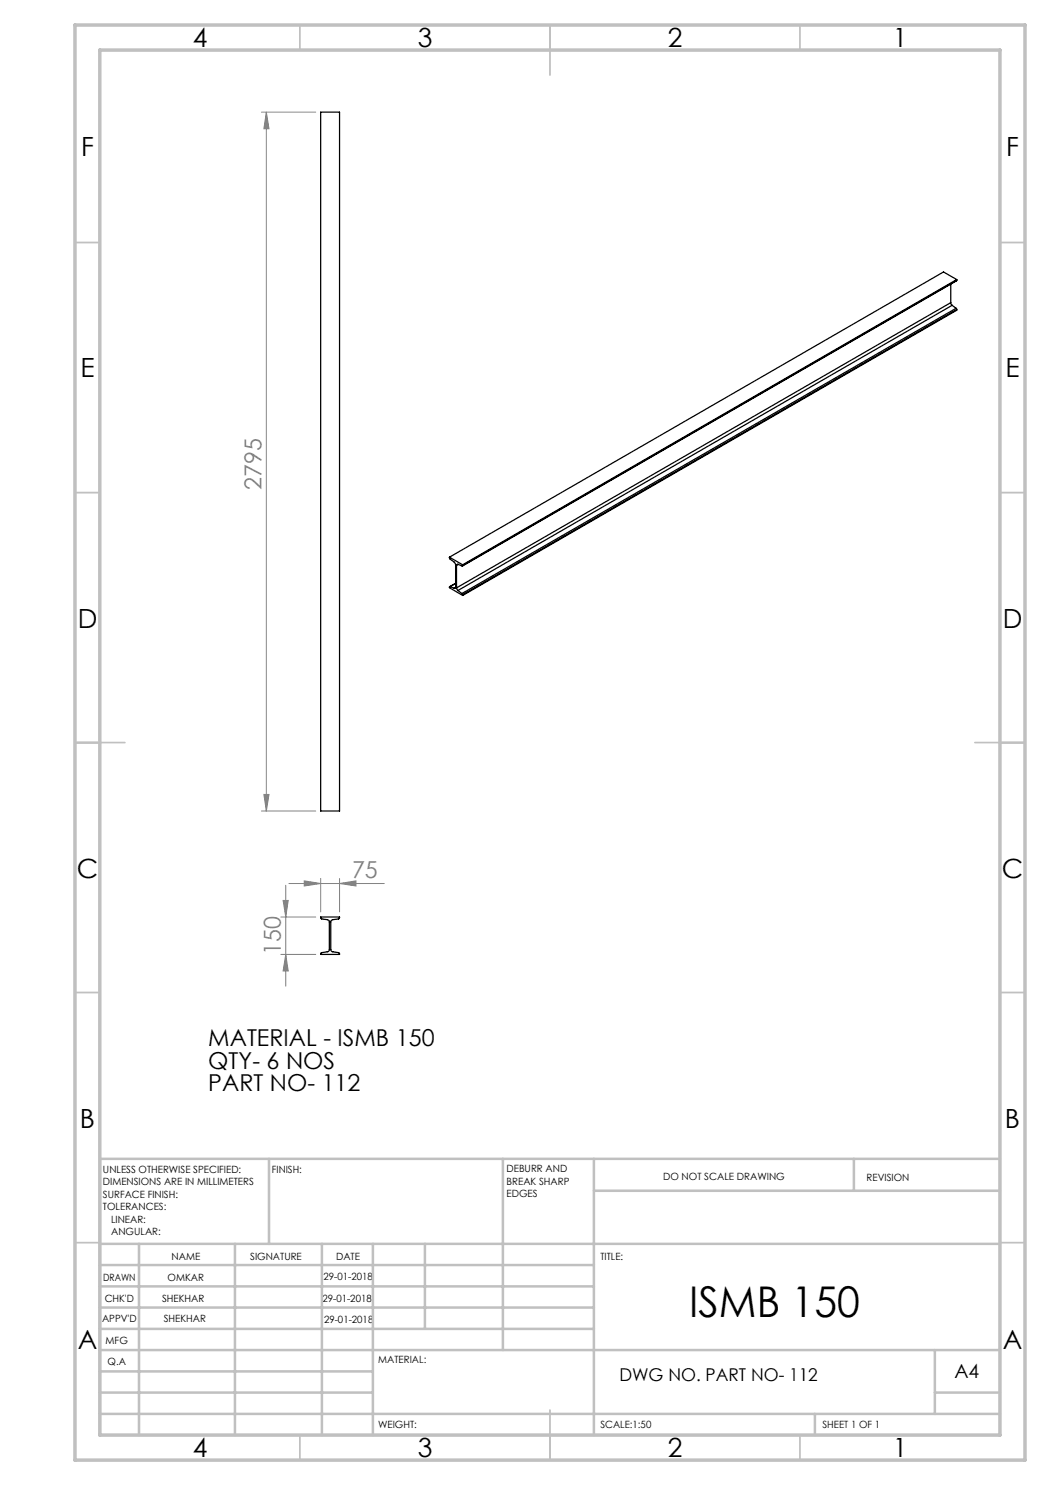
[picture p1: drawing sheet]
<svg xmlns="http://www.w3.org/2000/svg" width="210mm" height="297mm" viewBox="0 0 210 297" stroke-linecap="round" stroke-linejoin="round" font-family="sans-serif">
<g fill="none" stroke="#808080" stroke-width=".2">
<path d="M52.3 22.4h10.8M53.3 22.4l.5 3.3h-1zM53.3 22.4v139.8M52.8 158.9h1l-.5 3.3zM52.3 162.2h10.8M57.1 177.1v20.1M57.8 176.7h19.1M60.9 176.2l3.2 .5-3.2 .5zM64.1 175.7v6.7M67.9 176.7l3.3-.5v1zM67.9 175.7v6.7M56.2 183.4h6.9"/>
<path d="M56.2 190.9h6.9M56.6 180.1h1l-.5 3.3zM57.1 190.9l.5 3.3h-1z"/>
</g>
<g fill="none" stroke="#c0c0c0" stroke-width=".35">
<path d="M60 5v5M110 5v10M160 5v5M15 48.5h5M200 48.5h5M15 98.5h5M200 98.5h5M15 148.5h10M195 148.5h10M15 198.5h5M200 198.5h5M15 248.5h5"/>
<path d="M200 248.5h5M60 287v5M110 282v10M160 287v5"/>
</g>
<g fill="none" stroke="#c0c0c0" stroke-width=".5">
<path d="M53.8 231.8v17M100.6 231.8v38.2M118.8 231.8v55.2M118.8 238.2h81.2M170.8 231.8v6.4M200 231.8h-180v55.2M20 248.8h180M20 257.3h98.8M20 253h98.8M27.8 248.8v38.2M47 248.8v38.2M64.4 248.8v38.2"/>
<path d="M74.6 248.8v38.2M85 248.8v17M20 265.8h98.8M20 261.5h98.8M20 278.5h54.6M20 274.3h54.6M20 270h180M187 278.5h13M187 270v12.8M20 282.8h180M163 282.8v4.2"/>
</g>
<path d="M15 5h190v287h-190zM20 10h180v277h-180z" fill="none" stroke="#c0c0c0" stroke-width=".7"/>
<g fill="#808080">
<path d="M60.9 176.2l3.2 .5-3.2 .5zM67.9 176.7l3.3-.5v1z"/>
<path d="M52.8 158.9h1l-.5 3.3zM53.3 22.4l.5 3.3h-1z"/>
<path d="M56.6 180.1h1l-.5 3.3zM57.1 190.9l.5 3.3h-1z"/>
</g>
<g fill="none" stroke="#000" stroke-width=".25">
<path d="M64.1 22.4h3.8v139.8h-3.8zM190.1 56.8v3.7M191.3 56.1l-98.8 57.1M191.3 55.9l-98.8 57.1M191.3 55.9l-2.6-1.5-98.8 57M191.3 56.1l-98.8 57M191.3 55.9v.2M190.1 60.5l.3 .6M190.1 60.5l-98.8 57.1M190.4 61.1l-98.8 57M190.4 61.1l.8 .6M191.2 61.7l.1 .2"/>
<path d="M191.2 61.7l-98.8 57M191.3 61.9v.2l-98.8 57M191.3 61.9l-98.8 57.1M89.9 111.4l.1 .4 .8 .6 .3 .5v4.6l-.3 .1M89.9 111.4l2.6 1.6M90 117.3l-.1 .2 2.6 1.6M90 117.3l.8 .3M91.1 116.7l-1.2 .6M91.1 117.5l-.3 .1M91.1 116.7l-1.1 .6M91.3 113.1l.3-.2 .8 .3 .1-.1M91.3 117.6l.3 .5"/>
<path d="M91.3 113.1v4.5M91.6 118.1l.8 .6M91.7 112.9l-.4 .2M92.4 118.7l.1 .3M92.5 113v.1M92.5 119v.1M64.1 183.4h3.8l-.1 .4-1.3 .2-.4 .4 .1 5.7 .3 .3 1.3 .1 .1 .4h-3.8l.2-.4 1.2-.1 .4-.3v-5.9l-.4-.3-1.2-.1z"/>
</g>
<text font-size="8.5" x="137.9" y="263.5">ISMB 150</text>
<g font-size="5.3">
<text x="38.5" y="9.5">4</text>
<text x="83.5" y="9.5">3</text>
<text x="133.6" y="9.5">2</text>
<text x="178.6" y="9.5">1</text>
<text x="16.2" y="31.3">F</text>
<text x="201.2" y="31.3">F</text>
<text x="16.1" y="75.5">E</text>
<text x="201.1" y="75.5">E</text>
<text x="15.5" y="125.5">D</text>
<text x="200.5" y="125.5">D</text>
<text x="15.4" y="175.5">C</text>
<text x="200.4" y="175.5">C</text>
<text x="16" y="225.5">B</text>
<text x="201" y="225.5">B</text>
<text x="15.5" y="269.8">A</text>
<text x="200.5" y="269.8">A</text>
<text x="38.5" y="291.5">4</text>
<text x="83.5" y="291.5">3</text>
<text x="133.6" y="291.5">2</text>
<text x="178.6" y="291.5">1</text>
</g>
<g font-size="4.7" fill="#808080">
<text x="52.3" y="97.9" transform="rotate(-90 52.3 97.9)">2795</text>
<text x="70.4" y="175.7">75</text>
<text x="56.1" y="191" transform="rotate(-90 56.1 191)">150</text>
</g>
<g font-size="4.7">
<text x="41.7" y="209.2">MATERIAL - ISMB 150</text>
<text x="41.7" y="213.7">QTY- 6 NOS</text>
<text x="41.7" y="218.2">PART NO- 112</text>
</g>
<text font-size="3.9" x="190.9" y="275.5">A4</text>
<text font-size="3.5" x="123.9" y="276.2">DWG NO. PART NO- 112</text>
<g font-size="2">
<text x="20.6" y="234.6">UNLESS OTHERWISE SPECIFIED:</text>
<text x="20.6" y="237.1">DIMENSIONS ARE IN MILLIMETERS</text>
<text x="20.6" y="239.6">SURFACE FINISH:</text>
<text x="54.4" y="234.6">FINISH:</text>
<text x="101.3" y="234.5">DEBURR AND</text>
<text x="101.3" y="237">BREAK SHARP</text>
<text x="101.3" y="239.5">EDGES</text>
<text x="132.6" y="236">DO NOT SCALE DRAWING</text>
<text x="173.3" y="236.2">REVISION</text>
<text x="20.6" y="242.1">TOLERANCES:</text>
<text x="22.2" y="244.6">LINEAR:</text>
<text x="22.2" y="247.1">ANGULAR:</text>
<text x="34.3" y="252">NAME</text>
<text x="50" y="251.9">SIGNATURE</text>
<text x="67.2" y="251.9">DATE</text>
<text x="120.1" y="251.9">TITLE:</text>
<text x="20.6" y="256.1">DRAWN</text>
<text x="33.5" y="256.1">OMKAR</text>
<text x="64.7" y="255.9">29-01-2018</text>
<text x="20.9" y="260.3">CHK'D</text>
<text x="32.4" y="260.3">SHEKHAR</text>
<text x="64.5" y="260.3">29-01-2018</text>
<text x="20.4" y="264.4">APPV'D</text>
<text x="21.1" y="268.8">MFG</text>
<text x="32.8" y="264.4">SHEKHAR</text>
<text x="64.8" y="264.6">29-01-2018</text>
<text x="21.5" y="273">Q.A</text>
<text x="75.6" y="272.5">MATERIAL:</text>
<text x="75.6" y="285.5">WEIGHT:</text>
<text x="120.1" y="285.6">SCALE:1:50</text>
<text x="164.5" y="285.6">SHEET 1 OF 1</text>
</g>
</svg>
